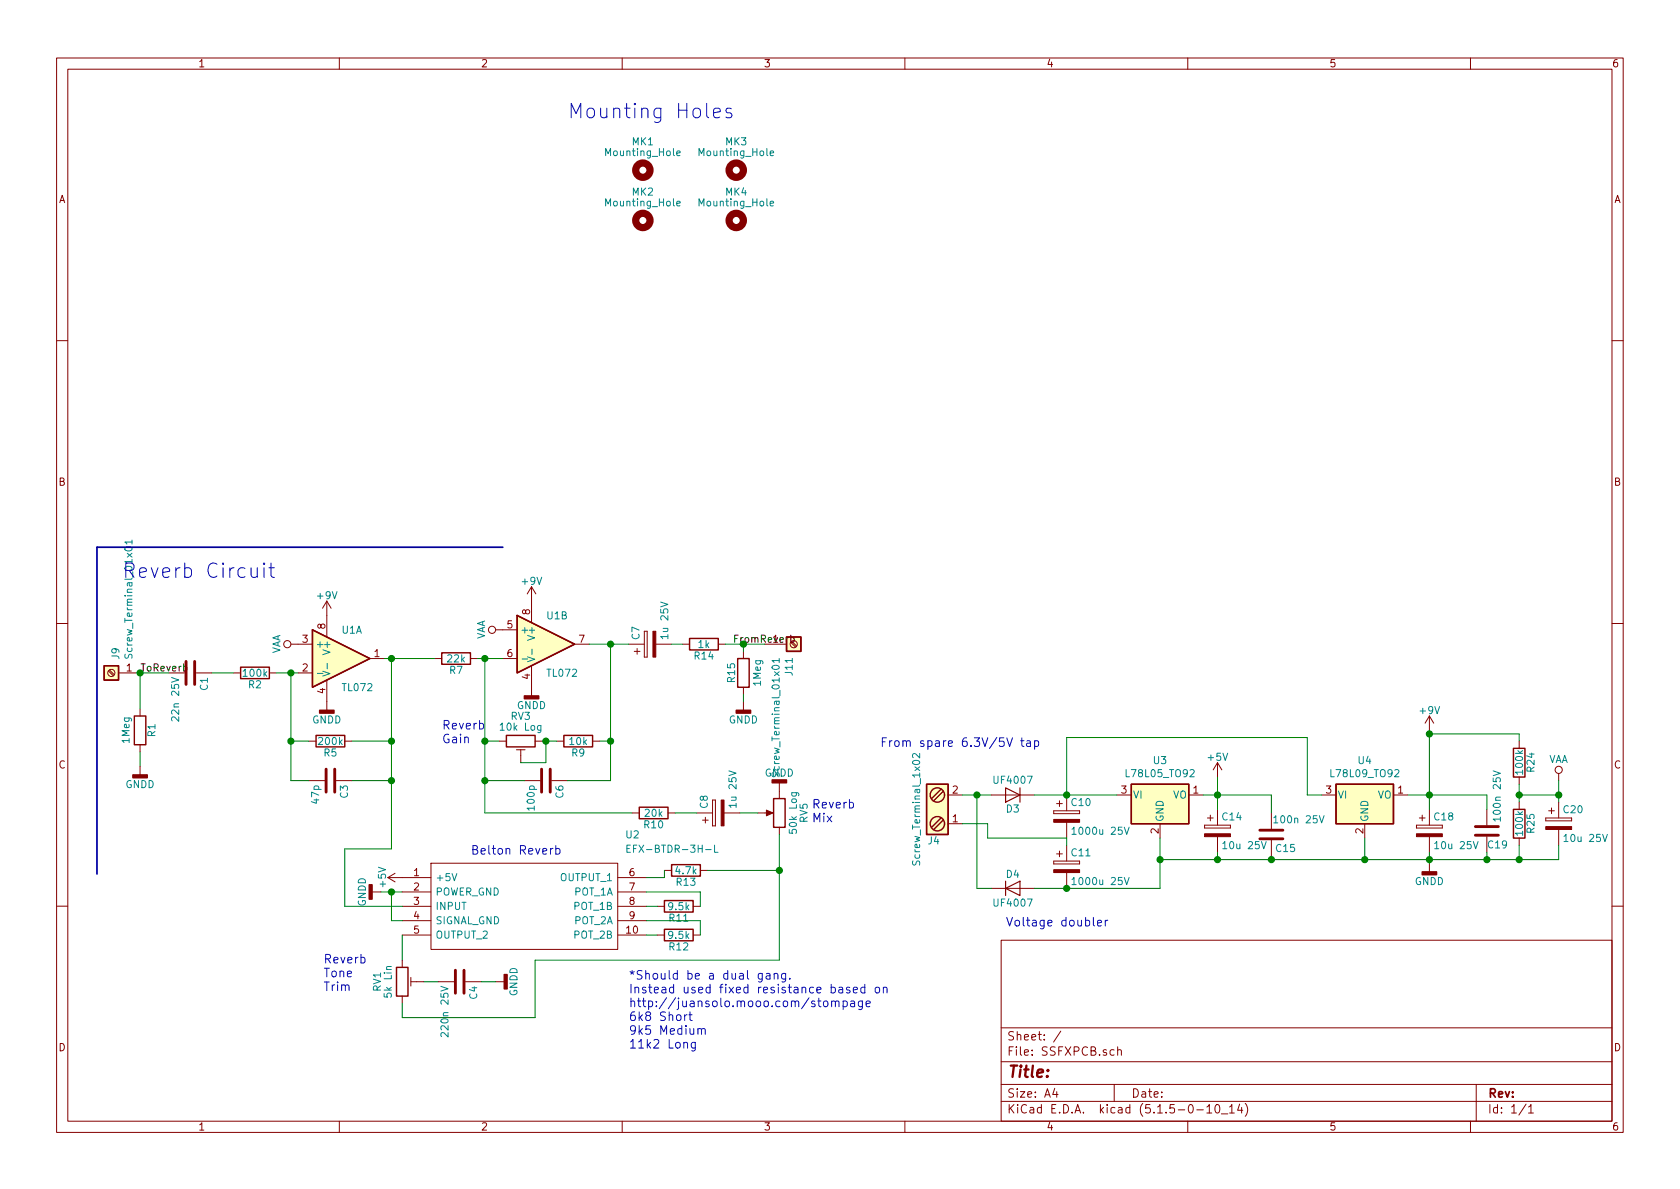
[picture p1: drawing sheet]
EESchema Schematic File Version 4
EELAYER 30 0
EELAYER END
$Descr A4 11693 8268
encoding utf-8
Sheet 1 1
Title ""
Date ""
Rev ""
Comp ""
Comment1 ""
Comment2 ""
Comment3 ""
Comment4 ""
$EndDescr
$Comp
L SSFXPCB-rescue:Mounting_Hole MK2
U 1 1
P 4475 1525
F 0 "MK2" H 4475 1725 50  0000 C CNN
F 1 "Mounting_Hole" H 4475 1650 50  0000 C CNN
F 2 "MountingHole:MountingHole_3.2mm_M3" H 4475 1525 50  0001 C CNN
F 3 "" H 4475 1525 50  0001 C CNN
	1    4475 1525
	1    0    0    -1  
$EndComp
$Comp
L SSFXPCB-rescue:Mounting_Hole MK1
U 1 1
P 4475 1175
F 0 "MK1" H 4475 1375 50  0000 C CNN
F 1 "Mounting_Hole" H 4475 1300 50  0000 C CNN
F 2 "MountingHole:MountingHole_3.2mm_M3" H 4475 1175 50  0001 C CNN
F 3 "" H 4475 1175 50  0001 C CNN
	1    4475 1175
	1    0    0    -1  
$EndComp
$Comp
L SSFXPCB-rescue:Mounting_Hole MK3
U 1 1
P 5125 1175
F 0 "MK3" H 5125 1375 50  0000 C CNN
F 1 "Mounting_Hole" H 5125 1300 50  0000 C CNN
F 2 "MountingHole:MountingHole_3.2mm_M3" H 5125 1175 50  0001 C CNN
F 3 "" H 5125 1175 50  0001 C CNN
	1    5125 1175
	1    0    0    -1  
$EndComp
$Comp
L SSFXPCB-rescue:TL072 U1
U 1 1
P 2375 4575
F 0 "U1" H 2375 4775 50  0000 L CNN
F 1 "TL072" H 2375 4375 50  0000 L CNN
F 2 "Package_DIP:DIP-8_W7.62mm_Socket" H 2375 4575 50  0001 C CNN
F 3 "" H 2375 4575 50  0001 C CNN
	1    2375 4575
	1    0    0    -1  
$EndComp
$Comp
L SSFXPCB-rescue:TL072 U1
U 2 1
P 3800 4475
F 0 "U1" H 3800 4675 50  0000 L CNN
F 1 "TL072" H 3800 4275 50  0000 L CNN
F 2 "Package_DIP:DIP-8_W7.62mm_Socket" H 3800 4475 50  0001 C CNN
F 3 "" H 3800 4475 50  0001 C CNN
	2    3800 4475
	1    0    0    -1  
$EndComp
$Comp
L SSFXPCB-rescue:R-device R7
U 1 1
P 3175 4575
F 0 "R7" V 3255 4575 50  0000 C CNN
F 1 "22k" V 3175 4575 50  0000 C CNN
F 2 "TCcustom:R_Axial_DIN0207_L6.3mm_D2.5mm_P10.16mm_Horizontal_TC" V 3105 4575 50  0001 C CNN
F 3 "" H 3175 4575 50  0001 C CNN
	1    3175 4575
	0    1    1    0   
$EndComp
$Comp
L SSFXPCB-rescue:C-device C1
U 1 1
P 1325 4675
F 0 "C1" H 1350 4775 50  0000 L CNN
F 1 "22n 25V" H 1350 4575 50  0000 L CNN
F 2 "Capacitor_THT:C_Rect_L7.2mm_W3.0mm_P5.00mm_FKS2_FKP2_MKS2_MKP2" H 1363 4525 50  0001 C CNN
F 3 "" H 1325 4675 50  0001 C CNN
	1    1325 4675
	0    1    1    0   
$EndComp
$Comp
L SSFXPCB-rescue:R-device R2
U 1 1
P 1775 4675
F 0 "R2" V 1855 4675 50  0000 C CNN
F 1 "100k" V 1775 4675 50  0000 C CNN
F 2 "TCcustom:R_Axial_DIN0207_L6.3mm_D2.5mm_P10.16mm_Horizontal_TC" V 1705 4675 50  0001 C CNN
F 3 "" H 1775 4675 50  0001 C CNN
	1    1775 4675
	0    1    1    0   
$EndComp
$Comp
L SSFXPCB-rescue:R-device R1
U 1 1
P 975 5075
F 0 "R1" V 1055 5075 50  0000 C CNN
F 1 "1Meg" V 875 5075 50  0000 C CNN
F 2 "TCcustom:R_Axial_DIN0207_L6.3mm_D2.5mm_P10.16mm_Horizontal_TC" V 905 5075 50  0001 C CNN
F 3 "" H 975 5075 50  0001 C CNN
	1    975  5075
	1    0    0    -1  
$EndComp
$Comp
L SSFXPCB-rescue:R-device R5
U 1 1
P 2300 5150
F 0 "R5" V 2380 5150 50  0000 C CNN
F 1 "200k" V 2300 5150 50  0000 C CNN
F 2 "TCcustom:R_Axial_DIN0207_L6.3mm_D2.5mm_P10.16mm_Horizontal_TC" V 2230 5150 50  0001 C CNN
F 3 "" H 2300 5150 50  0001 C CNN
	1    2300 5150
	0    1    1    0   
$EndComp
$Comp
L SSFXPCB-rescue:C-device C3
U 1 1
P 2300 5425
F 0 "C3" H 2325 5525 50  0000 L CNN
F 1 "47p" H 2325 5325 50  0000 L CNN
F 2 "Capacitor_THT:C_Disc_D3.0mm_W2.0mm_P2.50mm" H 2338 5275 50  0001 C CNN
F 3 "" H 2300 5425 50  0001 C CNN
F 4 "" H -1350 2925 50  0001 C CNN "MFR"
F 5 "" H -1350 2925 50  0001 C CNN "MPN"
F 6 "" H -1350 2925 50  0001 C CNN "SPR"
F 7 "" H -1350 2925 50  0001 C CNN "SPN"
F 8 "" H -1350 2925 50  0001 C CNN "SPURL"
	1    2300 5425
	0    1    1    0   
$EndComp
$Comp
L power:GNDD #PWR08
U 1 1
P 2275 4875
F 0 "#PWR08" H 2275 4625 50  0001 C CNN
F 1 "GNDD" H 2275 4750 50  0000 C CNN
F 2 "" H 2275 4875 50  0001 C CNN
F 3 "" H 2275 4875 50  0001 C CNN
	1    2275 4875
	1    0    0    -1  
$EndComp
$Comp
L power:GNDD #PWR09
U 1 1
P 3700 4775
F 0 "#PWR09" H 3700 4525 50  0001 C CNN
F 1 "GNDD" H 3700 4650 50  0000 C CNN
F 2 "" H 3700 4775 50  0001 C CNN
F 3 "" H 3700 4775 50  0001 C CNN
	1    3700 4775
	1    0    0    -1  
$EndComp
$Comp
L EFX-BTDR-2H-L:EFX-BTDR-3H-L U2
U 1 1
P 2800 6100
F 0 "U2" H 4350 6400 50  0000 L CNN
F 1 "EFX-BTDR-3H-L" H 4350 6300 50  0000 L CNN
F 2 "EFX-BTDR:EFXBTDR3HL" H 4350 6200 50  0001 L CNN
F 3 "" H 4350 6100 50  0001 L CNN
F 4 "DIGI-LOG REVERB MODULE" H 4350 6000 50  0001 L CNN "Description"
F 5 "11" H 4350 5900 50  0001 L CNN "Height"
F 6 "" H 4350 5800 50  0001 L CNN "RS Part Number"
F 7 "Belton" H 4350 5700 50  0001 L CNN "Manufacturer_Name"
F 8 "EFX-BTDR-3H-L" H 4350 5600 50  0001 L CNN "Manufacturer_Part_Number"
	1    2800 6100
	1    0    0    -1  
$EndComp
$Comp
L power:+5V #PWR010
U 1 1
P 2800 6100
F 0 "#PWR010" H 2800 5950 50  0001 C CNN
F 1 "+5V" H 2800 6240 50  0000 C CNN
F 2 "" H 2800 6100 50  0001 C CNN
F 3 "" H 2800 6100 50  0001 C CNN
	1    2800 6100
	0    -1   -1   0   
$EndComp
$Comp
L power:GNDD #PWR011
U 1 1
P 2650 6200
F 0 "#PWR011" H 2650 5950 50  0001 C CNN
F 1 "GNDD" H 2650 6075 50  0000 C CNN
F 2 "" H 2650 6200 50  0001 C CNN
F 3 "" H 2650 6200 50  0001 C CNN
	1    2650 6200
	0    1    1    0   
$EndComp
$Comp
L power:VAA #PWR012
U 1 1
P 2075 4475
F 0 "#PWR012" H 2075 4325 50  0001 C CNN
F 1 "VAA" H 2075 4625 50  0000 C CNN
F 2 "" H 2075 4475 50  0001 C CNN
F 3 "" H 2075 4475 50  0001 C CNN
	1    2075 4475
	0    -1   -1   0   
$EndComp
$Comp
L power:GNDD #PWR013
U 1 1
P 975 5325
F 0 "#PWR013" H 975 5075 50  0001 C CNN
F 1 "GNDD" H 975 5200 50  0000 C CNN
F 2 "" H 975 5325 50  0001 C CNN
F 3 "" H 975 5325 50  0001 C CNN
	1    975  5325
	1    0    0    -1  
$EndComp
$Comp
L power:+9V #PWR014
U 1 1
P 2275 4275
F 0 "#PWR014" H 2275 4125 50  0001 C CNN
F 1 "+9V" H 2275 4415 50  0000 C CNN
F 2 "" H 2275 4275 50  0001 C CNN
F 3 "" H 2275 4275 50  0001 C CNN
	1    2275 4275
	1    0    0    -1  
$EndComp
$Comp
L power:+9V #PWR015
U 1 1
P 3700 4175
F 0 "#PWR015" H 3700 4025 50  0001 C CNN
F 1 "+9V" H 3700 4315 50  0000 C CNN
F 2 "" H 3700 4175 50  0001 C CNN
F 3 "" H 3700 4175 50  0001 C CNN
	1    3700 4175
	1    0    0    -1  
$EndComp
$Comp
L power:VAA #PWR016
U 1 1
P 3500 4375
F 0 "#PWR016" H 3500 4225 50  0001 C CNN
F 1 "VAA" H 3500 4525 50  0000 C CNN
F 2 "" H 3500 4375 50  0001 C CNN
F 3 "" H 3500 4375 50  0001 C CNN
	1    3500 4375
	0    -1   -1   0   
$EndComp
$Comp
L SSFXPCB-rescue:POT RV5
U 1 1
P 5425 5650
F 0 "RV5" V 5250 5650 50  0000 C CNN
F 1 "50k Log" V 5325 5650 50  0000 C CNN
F 2 "Connector_Phoenix_MC_HighVoltage:PhoenixContact_MCV_1,5_3-G-5.08_1x03_P5.08mm_Vertical" H 5425 5650 50  0001 C CNN
F 3 "" H 5425 5650 50  0001 C CNN
F 4 "1729131" H 1325 2950 50  0001 C CNN "MPN"
F 5 "651-1729131" H 1325 2950 50  0001 C CNN "SPN"
	1    5425 5650
	-1   0    0    1   
$EndComp
$Comp
L SSFXPCB-rescue:R-device R13
U 1 1
P 4775 6050
F 0 "R13" V 4855 6050 50  0000 C CNN
F 1 "4.7k" V 4775 6050 50  0000 C CNN
F 2 "TCcustom:R_Axial_DIN0207_L6.3mm_D2.5mm_P10.16mm_Horizontal_TC" V 4705 6050 50  0001 C CNN
F 3 "" H 4775 6050 50  0001 C CNN
	1    4775 6050
	0    1    1    0   
$EndComp
$Comp
L SSFXPCB-rescue:C-device C4
U 1 1
P 3200 6825
F 0 "C4" H 3225 6925 50  0000 L CNN
F 1 "220n 25V" H 3225 6725 50  0000 L CNN
F 2 "Capacitor_THT:C_Rect_L7.2mm_W3.0mm_P5.00mm_FKS2_FKP2_MKS2_MKP2" H 3238 6675 50  0001 C CNN
F 3 "" H 3200 6825 50  0001 C CNN
	1    3200 6825
	0    1    1    0   
$EndComp
$Comp
L power:GNDD #PWR017
U 1 1
P 3450 6825
F 0 "#PWR017" H 3450 6575 50  0001 C CNN
F 1 "GNDD" H 3450 6700 50  0000 C CNN
F 2 "" H 3450 6825 50  0001 C CNN
F 3 "" H 3450 6825 50  0001 C CNN
	1    3450 6825
	0    -1   -1   0   
$EndComp
$Comp
L power:GNDD #PWR018
U 1 1
P 5425 5500
F 0 "#PWR018" H 5425 5250 50  0001 C CNN
F 1 "GNDD" H 5425 5375 50  0000 C CNN
F 2 "" H 5425 5500 50  0001 C CNN
F 3 "" H 5425 5500 50  0001 C CNN
	1    5425 5500
	-1   0    0    1   
$EndComp
$Comp
L SSFXPCB-rescue:CP-device C8
U 1 1
P 5000 5650
F 0 "C8" H 5025 5750 50  0000 L CNN
F 1 "1u 25V" H 5025 5550 50  0000 L CNN
F 2 "Capacitor_THT:CP_Radial_D5.0mm_P2.00mm" H 5038 5500 50  0001 C CNN
F 3 "" H 5000 5650 50  0001 C CNN
	1    5000 5650
	0    -1   -1   0   
$EndComp
$Comp
L SSFXPCB-rescue:R-device R10
U 1 1
P 4550 5650
F 0 "R10" V 4630 5650 50  0000 C CNN
F 1 "20k" V 4550 5650 50  0000 C CNN
F 2 "TCcustom:R_Axial_DIN0207_L6.3mm_D2.5mm_P10.16mm_Horizontal_TC" V 4480 5650 50  0001 C CNN
F 3 "" H 4550 5650 50  0001 C CNN
	1    4550 5650
	0    1    1    0   
$EndComp
$Comp
L SSFXPCB-rescue:R-device R9
U 1 1
P 4025 5150
F 0 "R9" V 4105 5150 50  0000 C CNN
F 1 "10k" V 4025 5150 50  0000 C CNN
F 2 "TCcustom:R_Axial_DIN0207_L6.3mm_D2.5mm_P10.16mm_Horizontal_TC" V 3955 5150 50  0001 C CNN
F 3 "" H 4025 5150 50  0001 C CNN
	1    4025 5150
	0    1    1    0   
$EndComp
$Comp
L SSFXPCB-rescue:C-device C6
U 1 1
P 3800 5425
F 0 "C6" H 3825 5525 50  0000 L CNN
F 1 "100p" H 3825 5325 50  0000 L CNN
F 2 "Capacitor_THT:C_Disc_D5.0mm_W2.5mm_P5.00mm" H 3838 5275 50  0001 C CNN
F 3 "" H 3800 5425 50  0001 C CNN
F 4 "" H 150 2925 50  0001 C CNN "MFR"
F 5 "" H 150 2925 50  0001 C CNN "MPN"
F 6 "" H 150 2925 50  0001 C CNN "SPR"
F 7 "" H 150 2925 50  0001 C CNN "SPN"
F 8 "" H 150 2925 50  0001 C CNN "SPURL"
	1    3800 5425
	0    1    1    0   
$EndComp
$Comp
L SSFXPCB-rescue:CP-device C7
U 1 1
P 4525 4475
F 0 "C7" H 4550 4575 50  0000 L CNN
F 1 "1u 25V" H 4550 4375 50  0000 L CNN
F 2 "Capacitor_THT:CP_Radial_D5.0mm_P2.00mm" H 4563 4325 50  0001 C CNN
F 3 "" H 4525 4475 50  0001 C CNN
	1    4525 4475
	0    -1   -1   0   
$EndComp
$Comp
L SSFXPCB-rescue:R-device R14
U 1 1
P 4900 4475
F 0 "R14" V 4980 4475 50  0000 C CNN
F 1 "1k" V 4900 4475 50  0000 C CNN
F 2 "TCcustom:R_Axial_DIN0207_L6.3mm_D2.5mm_P10.16mm_Horizontal_TC" V 4830 4475 50  0001 C CNN
F 3 "" H 4900 4475 50  0001 C CNN
	1    4900 4475
	0    1    1    0   
$EndComp
$Comp
L SSFXPCB-rescue:R-device R15
U 1 1
P 5175 4675
F 0 "R15" V 5255 4675 50  0000 C CNN
F 1 "1Meg" V 5075 4675 50  0000 C CNN
F 2 "TCcustom:R_Axial_DIN0207_L6.3mm_D2.5mm_P10.16mm_Horizontal_TC" V 5105 4675 50  0001 C CNN
F 3 "" H 5175 4675 50  0001 C CNN
	1    5175 4675
	-1   0    0    1   
$EndComp
$Comp
L power:GNDD #PWR019
U 1 1
P 5175 4875
F 0 "#PWR019" H 5175 4625 50  0001 C CNN
F 1 "GNDD" H 5175 4750 50  0000 C CNN
F 2 "" H 5175 4875 50  0001 C CNN
F 3 "" H 5175 4875 50  0001 C CNN
	1    5175 4875
	1    0    0    -1  
$EndComp
Text Notes 3075 5175 0    60   ~ 0
Reverb\nGain
$Comp
L SSFXPCB-rescue:POT_TRIM RV3
U 1 1
P 3625 5150
F 0 "RV3" V 3450 5150 50  0000 C CNN
F 1 "10k Log" V 3525 5150 50  0000 C CNN
F 2 "Potentiometer_THT:Potentiometer_Bourns_3339P_Vertical" H 3625 5150 50  0001 C CNN
F 3 "" H 3625 5150 50  0001 C CNN
	1    3625 5150
	0    1    1    0   
$EndComp
Text Notes 2250 6900 0    60   ~ 0
Reverb\nTone\nTrim
Text Notes 5650 5725 0    60   ~ 0
Reverb\nMix
$Comp
L SSFXPCB-rescue:CP-device C18
U 1 1
P 9950 5775
F 0 "C18" H 9975 5875 50  0000 L CNN
F 1 "10u 25V" H 9975 5675 50  0000 L CNN
F 2 "Capacitor_THT:CP_Radial_D8.0mm_P3.50mm" H 9988 5625 50  0001 C CNN
F 3 "" H 9950 5775 50  0001 C CNN
	1    9950 5775
	1    0    0    -1  
$EndComp
$Comp
L power:+9V #PWR027
U 1 1
P 9950 5075
F 0 "#PWR027" H 9950 4925 50  0001 C CNN
F 1 "+9V" H 9950 5215 50  0000 C CNN
F 2 "" H 9950 5075 50  0001 C CNN
F 3 "" H 9950 5075 50  0001 C CNN
	1    9950 5075
	1    0    0    -1  
$EndComp
$Comp
L SSFXPCB-rescue:CP-device C14
U 1 1
P 8475 5775
F 0 "C14" H 8500 5875 50  0000 L CNN
F 1 "10u 25V" H 8500 5675 50  0000 L CNN
F 2 "Capacitor_THT:CP_Radial_D8.0mm_P3.50mm" H 8513 5625 50  0001 C CNN
F 3 "" H 8475 5775 50  0001 C CNN
	1    8475 5775
	1    0    0    -1  
$EndComp
$Comp
L SSFXPCB-rescue:R-device R24
U 1 1
P 10575 5300
F 0 "R24" V 10655 5300 50  0000 C CNN
F 1 "100k" V 10575 5300 50  0000 C CNN
F 2 "TCcustom:R_Axial_DIN0207_L6.3mm_D2.5mm_P10.16mm_Horizontal_TC" V 10505 5300 50  0001 C CNN
F 3 "" H 10575 5300 50  0001 C CNN
	1    10575 5300
	1    0    0    -1  
$EndComp
$Comp
L SSFXPCB-rescue:R-device R25
U 1 1
P 10575 5725
F 0 "R25" V 10655 5725 50  0000 C CNN
F 1 "100k" V 10575 5725 50  0000 C CNN
F 2 "TCcustom:R_Axial_DIN0207_L6.3mm_D2.5mm_P10.16mm_Horizontal_TC" V 10505 5725 50  0001 C CNN
F 3 "" H 10575 5725 50  0001 C CNN
	1    10575 5725
	1    0    0    -1  
$EndComp
$Comp
L SSFXPCB-rescue:CP-device C20
U 1 1
P 10850 5725
F 0 "C20" H 10875 5825 50  0000 L CNN
F 1 "10u 25V" H 10875 5625 50  0000 L CNN
F 2 "Capacitor_THT:CP_Radial_D8.0mm_P3.50mm" H 10888 5575 50  0001 C CNN
F 3 "" H 10850 5725 50  0001 C CNN
	1    10850 5725
	1    0    0    -1  
$EndComp
$Comp
L power:VAA #PWR028
U 1 1
P 10850 5425
F 0 "#PWR028" H 10850 5275 50  0001 C CNN
F 1 "VAA" H 10850 5575 50  0000 C CNN
F 2 "" H 10850 5425 50  0001 C CNN
F 3 "" H 10850 5425 50  0001 C CNN
	1    10850 5425
	1    0    0    -1  
$EndComp
$Comp
L power:+5V #PWR029
U 1 1
P 8475 5400
F 0 "#PWR029" H 8475 5250 50  0001 C CNN
F 1 "+5V" H 8475 5540 50  0000 C CNN
F 2 "" H 8475 5400 50  0001 C CNN
F 3 "" H 8475 5400 50  0001 C CNN
	1    8475 5400
	1    0    0    -1  
$EndComp
$Comp
L power:GNDD #PWR030
U 1 1
P 9950 6000
F 0 "#PWR030" H 9950 5750 50  0001 C CNN
F 1 "GNDD" H 9950 5875 50  0000 C CNN
F 2 "" H 9950 6000 50  0001 C CNN
F 3 "" H 9950 6000 50  0001 C CNN
	1    9950 6000
	1    0    0    -1  
$EndComp
$Comp
L SSFXPCB-rescue:Screw_Terminal_1x02 J4
U 1 1
P 6500 5625
F 0 "J4" H 6500 5875 50  0000 C TNN
F 1 "Screw_Terminal_1x02" V 6350 5625 50  0000 C TNN
F 2 "Connector_Phoenix_MC_HighVoltage:PhoenixContact_MCV_1,5_2-G-5.08_1x02_P5.08mm_Vertical" H 6500 5400 50  0001 C CNN
F 3 "" H 6475 5625 50  0001 C CNN
F 4 "" H 3750 3275 50  0001 C CNN "MFR"
F 5 "" H 3750 3275 50  0001 C CNN "MPN"
F 6 "" H 3750 3275 50  0001 C CNN "SPR"
F 7 "651-1729128" H 3750 3275 50  0001 C CNN "SPN"
F 8 "" H 3750 3275 50  0001 C CNN "SPURL"
	1    6500 5625
	1    0    0    1   
$EndComp
$Comp
L SSFXPCB-rescue:D-device D3
U 1 1
P 7050 5525
F 0 "D3" H 7050 5625 50  0000 C CNN
F 1 "UF4007" H 7050 5425 50  0000 C CNN
F 2 "Diode_THT:D_T-1_P10.16mm_Horizontal" H 7050 5525 50  0001 C CNN
F 3 "" H 7050 5525 50  0001 C CNN
	1    7050 5525
	-1   0    0    1   
$EndComp
$Comp
L SSFXPCB-rescue:D-device D4
U 1 1
P 7050 6175
F 0 "D4" H 7050 6275 50  0000 C CNN
F 1 "UF4007" H 7050 6075 50  0000 C CNN
F 2 "Diode_THT:D_T-1_P10.16mm_Horizontal" H 7050 6175 50  0001 C CNN
F 3 "" H 7050 6175 50  0001 C CNN
	1    7050 6175
	1    0    0    -1  
$EndComp
$Comp
L SSFXPCB-rescue:CP-device C10
U 1 1
P 7425 5675
F 0 "C10" H 7450 5775 50  0000 L CNN
F 1 "1000u 25V" H 7450 5575 50  0000 L CNN
F 2 "Capacitor_THT:CP_Radial_D10.0mm_P5.00mm" H 7463 5525 50  0001 C CNN
F 3 "" H 7425 5675 50  0001 C CNN
	1    7425 5675
	1    0    0    -1  
$EndComp
$Comp
L SSFXPCB-rescue:CP-device C11
U 1 1
P 7425 6025
F 0 "C11" H 7450 6125 50  0000 L CNN
F 1 "1000u 25V" H 7450 5925 50  0000 L CNN
F 2 "Capacitor_THT:CP_Radial_D10.0mm_P5.00mm" H 7463 5875 50  0001 C CNN
F 3 "" H 7425 6025 50  0001 C CNN
	1    7425 6025
	1    0    0    -1  
$EndComp
Text Notes 6125 5200 0    60   ~ 0
From spare 6.3V/5V tap
Text Notes 7000 6450 0    60   ~ 0
Voltage doubler
Text Notes 850  4025 0    100  ~ 0
Reverb Circuit
Text Notes 3950 825  0    100  ~ 0
Mounting Holes
Text Notes 4375 7300 0    60   ~ 0
*Should be a dual gang.\nInstead used fixed resistance based on\nhttp://juansolo.mooo.com/stompage\n6k8 Short\n9k5 Medium\n11k2 Long
Text Notes 3275 5950 0    60   ~ 0
Belton Reverb
$Comp
L SSFXPCB-rescue:POT_TRIM RV1
U 1 1
P 2800 6825
F 0 "RV1" V 2625 6825 50  0000 C CNN
F 1 "5k Lin" V 2700 6825 50  0000 C CNN
F 2 "Potentiometer_THT:Potentiometer_Bourns_3339P_Vertical" H 2800 6825 50  0001 C CNN
F 3 "" H 2800 6825 50  0001 C CNN
	1    2800 6825
	1    0    0    -1  
$EndComp
$Comp
L SSFXPCB-rescue:R-device R11
U 1 1
P 4725 6300
F 0 "R11" V 4805 6300 50  0000 C CNN
F 1 "9.5k" V 4725 6300 50  0000 C CNN
F 2 "TCcustom:R_Axial_DIN0207_L6.3mm_D2.5mm_P10.16mm_Horizontal_TC" V 4655 6300 50  0001 C CNN
F 3 "" H 4725 6300 50  0001 C CNN
	1    4725 6300
	0    1    1    0   
$EndComp
$Comp
L SSFXPCB-rescue:R-device R12
U 1 1
P 4725 6500
F 0 "R12" V 4805 6500 50  0000 C CNN
F 1 "9.5k" V 4725 6500 50  0000 C CNN
F 2 "TCcustom:R_Axial_DIN0207_L6.3mm_D2.5mm_P10.16mm_Horizontal_TC" V 4655 6500 50  0001 C CNN
F 3 "" H 4725 6500 50  0001 C CNN
	1    4725 6500
	0    1    1    0   
$EndComp
$Comp
L SSFXPCB-rescue:C-device C19
U 1 1
P 10350 5775
F 0 "C19" H 10200 5875 50  0000 L CNN
F 1 "100n 25V" V 10275 5350 50  0000 L CNN
F 2 "Capacitor_THT:C_Rect_L7.2mm_W2.5mm_P5.00mm_FKS2_FKP2_MKS2_MKP2" H 10388 5625 50  0001 C CNN
F 3 "" H 10350 5775 50  0001 C CNN
	1    10350 5775
	-1   0    0    1   
$EndComp
$Comp
L SSFXPCB-rescue:C-device C15
U 1 1
P 8850 5800
F 0 "C15" H 8675 5900 50  0000 L CNN
F 1 "100n 25V" H 8475 5700 50  0000 L CNN
F 2 "Capacitor_THT:C_Rect_L7.2mm_W2.5mm_P5.00mm_FKS2_FKP2_MKS2_MKP2" H 8888 5650 50  0001 C CNN
F 3 "" H 8850 5800 50  0001 C CNN
	1    8850 5800
	-1   0    0    1   
$EndComp
Wire Wire Line
	2650 6200 2725 6200
Wire Wire Line
	975  4675 975  4925
Wire Wire Line
	975  5225 975  5325
Wire Wire Line
	1175 4675 975  4675
Wire Wire Line
	1475 4675 1625 4675
Wire Wire Line
	1925 4675 2025 4675
Wire Wire Line
	2025 4675 2025 5150
Wire Wire Line
	2025 5150 2150 5150
Connection ~ 2025 4675
Wire Wire Line
	2025 5425 2150 5425
Connection ~ 2025 5150
Wire Wire Line
	3025 4575 2725 4575
Wire Wire Line
	3500 4575 3375 4575
Wire Wire Line
	2725 4575 2725 5150
Wire Wire Line
	2725 5150 2450 5150
Connection ~ 2725 4575
Wire Wire Line
	2725 5425 2450 5425
Connection ~ 2725 5150
Wire Wire Line
	2725 5900 2400 5900
Wire Wire Line
	2400 5900 2400 6300
Wire Wire Line
	2400 6300 2800 6300
Connection ~ 2725 5425
Wire Wire Line
	2800 6675 2800 6500
Wire Wire Line
	2950 6825 3050 6825
Wire Wire Line
	3350 6825 3450 6825
Wire Wire Line
	4500 6100 4625 6100
Wire Wire Line
	4625 6100 4625 6050
Wire Wire Line
	2800 6975 2800 7075
Wire Wire Line
	5425 6050 4925 6050
Connection ~ 5425 6050
Wire Wire Line
	3375 4575 3375 5150
Wire Wire Line
	3375 5150 3475 5150
Connection ~ 3375 4575
Wire Wire Line
	3775 5150 3800 5150
Wire Wire Line
	3800 5150 3800 5300
Wire Wire Line
	3800 5300 3625 5300
Connection ~ 3800 5150
Wire Wire Line
	3375 5425 3650 5425
Connection ~ 3375 5150
Wire Wire Line
	3375 5650 4400 5650
Connection ~ 3375 5425
Wire Wire Line
	4700 5650 4850 5650
Wire Wire Line
	5150 5650 5275 5650
Wire Wire Line
	4100 4475 4250 4475
Wire Wire Line
	4175 5150 4250 5150
Wire Wire Line
	4250 4475 4250 5150
Connection ~ 4250 4475
Wire Wire Line
	4250 5425 3950 5425
Connection ~ 4250 5150
Wire Wire Line
	4675 4475 4750 4475
Wire Wire Line
	5050 4475 5175 4475
Wire Wire Line
	5175 4475 5175 4525
Wire Wire Line
	5175 4875 5175 4825
Connection ~ 5175 4475
Wire Wire Line
	8475 5400 8475 5525
Connection ~ 8475 5525
Wire Wire Line
	9800 5525 9950 5525
Wire Wire Line
	9950 5075 9950 5100
Wire Wire Line
	10575 5450 10575 5525
Connection ~ 10575 5525
Wire Wire Line
	10850 5425 10850 5525
Wire Wire Line
	9950 6000 9950 5975
Wire Wire Line
	8075 5975 8475 5975
Wire Wire Line
	8075 6175 8075 5975
Connection ~ 9950 5975
Wire Wire Line
	8475 5925 8475 5975
Wire Wire Line
	9500 5825 9500 5975
Connection ~ 9500 5975
Wire Wire Line
	6700 5525 6800 5525
Wire Wire Line
	7200 5525 7425 5525
Wire Wire Line
	6700 5725 6875 5725
Wire Wire Line
	6875 5725 6875 5825
Wire Wire Line
	6875 5825 7425 5825
Wire Wire Line
	7425 5825 7425 5875
Wire Wire Line
	6800 5525 6800 6175
Wire Wire Line
	6800 6175 6900 6175
Connection ~ 6800 5525
Wire Wire Line
	7200 6175 7425 6175
Connection ~ 7425 5525
Connection ~ 8075 5975
Connection ~ 7425 6175
Wire Wire Line
	10575 5525 10850 5525
Wire Wire Line
	7425 5125 9100 5125
Wire Wire Line
	9100 5525 9200 5525
Wire Wire Line
	7425 5525 7425 5125
Connection ~ 9950 5525
Connection ~ 10850 5525
Wire Wire Line
	9950 5100 10575 5100
Connection ~ 9950 5100
Wire Wire Line
	10575 5100 10575 5150
Wire Wire Line
	10575 5975 10575 5875
Wire Wire Line
	10850 5975 10850 5875
Connection ~ 10575 5975
Wire Bus Line
	675  6075 675  3800
Wire Bus Line
	675  3800 3500 3800
Wire Wire Line
	4500 6200 4875 6200
Wire Wire Line
	4875 6200 4875 6300
Wire Wire Line
	4575 6300 4500 6300
Wire Wire Line
	4500 6400 4875 6400
Wire Wire Line
	4875 6400 4875 6500
Wire Wire Line
	4575 6500 4500 6500
Wire Wire Line
	3725 7075 3725 6675
Wire Wire Line
	3725 6675 5425 6675
Wire Wire Line
	2800 7075 3725 7075
Wire Wire Line
	5425 6675 5425 6050
Connection ~ 8475 5975
Wire Wire Line
	8375 5525 8475 5525
Wire Wire Line
	8850 5525 8850 5650
Wire Wire Line
	8850 5950 8850 5975
Connection ~ 8850 5975
Wire Wire Line
	10350 5925 10350 5975
Connection ~ 10350 5975
Wire Wire Line
	10350 5525 10350 5625
Wire Wire Line
	9100 5125 9100 5525
Wire Wire Line
	2025 4675 2075 4675
Wire Wire Line
	2025 5150 2025 5425
Wire Wire Line
	2725 4575 2675 4575
Wire Wire Line
	2725 5150 2725 5425
Wire Wire Line
	2725 5425 2725 5900
Wire Wire Line
	5425 6050 5425 5800
Wire Wire Line
	3375 4575 3325 4575
Wire Wire Line
	3800 5150 3875 5150
Wire Wire Line
	3375 5150 3375 5425
Wire Wire Line
	3375 5425 3375 5650
Wire Wire Line
	4250 4475 4375 4475
Wire Wire Line
	4250 5150 4250 5425
Wire Wire Line
	5175 4475 5325 4475
Wire Wire Line
	8475 5525 8475 5625
Wire Wire Line
	8475 5525 8850 5525
Wire Wire Line
	10575 5525 10575 5575
Wire Wire Line
	9950 5975 9950 5925
Wire Wire Line
	9950 5975 10350 5975
Wire Wire Line
	9500 5975 9950 5975
Wire Wire Line
	6800 5525 6900 5525
Wire Wire Line
	7425 5525 7775 5525
Wire Wire Line
	8075 5975 8075 5825
Wire Wire Line
	7425 6175 8075 6175
Wire Wire Line
	9950 5525 10350 5525
Wire Wire Line
	9950 5525 9950 5625
Wire Wire Line
	10850 5525 10850 5575
Wire Wire Line
	9950 5100 9950 5525
Wire Wire Line
	10575 5975 10850 5975
Wire Wire Line
	8475 5975 8850 5975
Wire Wire Line
	8850 5975 9500 5975
Wire Wire Line
	10350 5975 10575 5975
Text Label 5100 4475 0    50   ~ 0
FromReverb
Text Label 975  4675 0    50   ~ 0
ToReverb
$Comp
L Connector:Screw_Terminal_01x01 J9
U 1 1
P 775 4675
F 0 "J9" V 741 4587 50  0000 R CNN
F 1 "Screw_Terminal_01x01" V 650 4587 50  0000 R CNN
F 2 "Connector_PinHeader_2.54mm:PinHeader_1x01_P2.54mm_Vertical" H 775 4675 50  0001 C CNN
F 3 "~" H 775 4675 50  0001 C CNN
	1    775  4675
	-1   0    0    1   
$EndComp
Connection ~ 975  4675
$Comp
L Connector:Screw_Terminal_01x01 J11
U 1 1
P 5525 4475
F 0 "J11" V 5491 4387 50  0000 R CNN
F 1 "Screw_Terminal_01x01" V 5400 4387 50  0000 R CNN
F 2 "Connector_PinHeader_2.54mm:PinHeader_1x01_P2.54mm_Vertical" H 5525 4475 50  0001 C CNN
F 3 "~" H 5525 4475 50  0001 C CNN
	1    5525 4475
	1    0    0    -1  
$EndComp
$Comp
L Regulator_Linear:L78L05_TO92 U3
U 1 1
P 8075 5525
F 0 "U3" H 8075 5767 50  0000 C CNN
F 1 "L78L05_TO92" H 8075 5676 50  0000 C CNN
F 2 "Package_TO_SOT_THT:TO-92L_HandSolder" H 8075 5750 50  0001 C CIN
F 3 "http://www.st.com/content/ccc/resource/technical/document/datasheet/15/55/e5/aa/23/5b/43/fd/CD00000446.pdf/files/CD00000446.pdf/jcr:content/translations/en.CD00000446.pdf" H 8075 5475 50  0001 C CNN
	1    8075 5525
	1    0    0    -1  
$EndComp
$Comp
L Regulator_Linear:L78L09_TO92 U4
U 1 1
P 9500 5525
F 0 "U4" H 9500 5767 50  0000 C CNN
F 1 "L78L09_TO92" H 9500 5676 50  0000 C CNN
F 2 "Package_TO_SOT_THT:TO-92L_HandSolder" H 9500 5750 50  0001 C CIN
F 3 "http://www.st.com/content/ccc/resource/technical/document/datasheet/15/55/e5/aa/23/5b/43/fd/CD00000446.pdf/files/CD00000446.pdf/jcr:content/translations/en.CD00000446.pdf" H 9500 5475 50  0001 C CNN
	1    9500 5525
	1    0    0    -1  
$EndComp
Wire Wire Line
	2800 6400 2725 6400
Wire Wire Line
	2725 6400 2725 6200
Connection ~ 2725 6200
Wire Wire Line
	2725 6200 2800 6200
$Comp
L SSFXPCB-rescue:Mounting_Hole MK4
U 1 1
P 5125 1525
F 0 "MK4" H 5125 1725 50  0000 C CNN
F 1 "Mounting_Hole" H 5125 1650 50  0000 C CNN
F 2 "MountingHole:MountingHole_3.2mm_M3" H 5125 1525 50  0001 C CNN
F 3 "" H 5125 1525 50  0001 C CNN
	1    5125 1525
	1    0    0    -1  
$EndComp
$EndSCHEMATC
